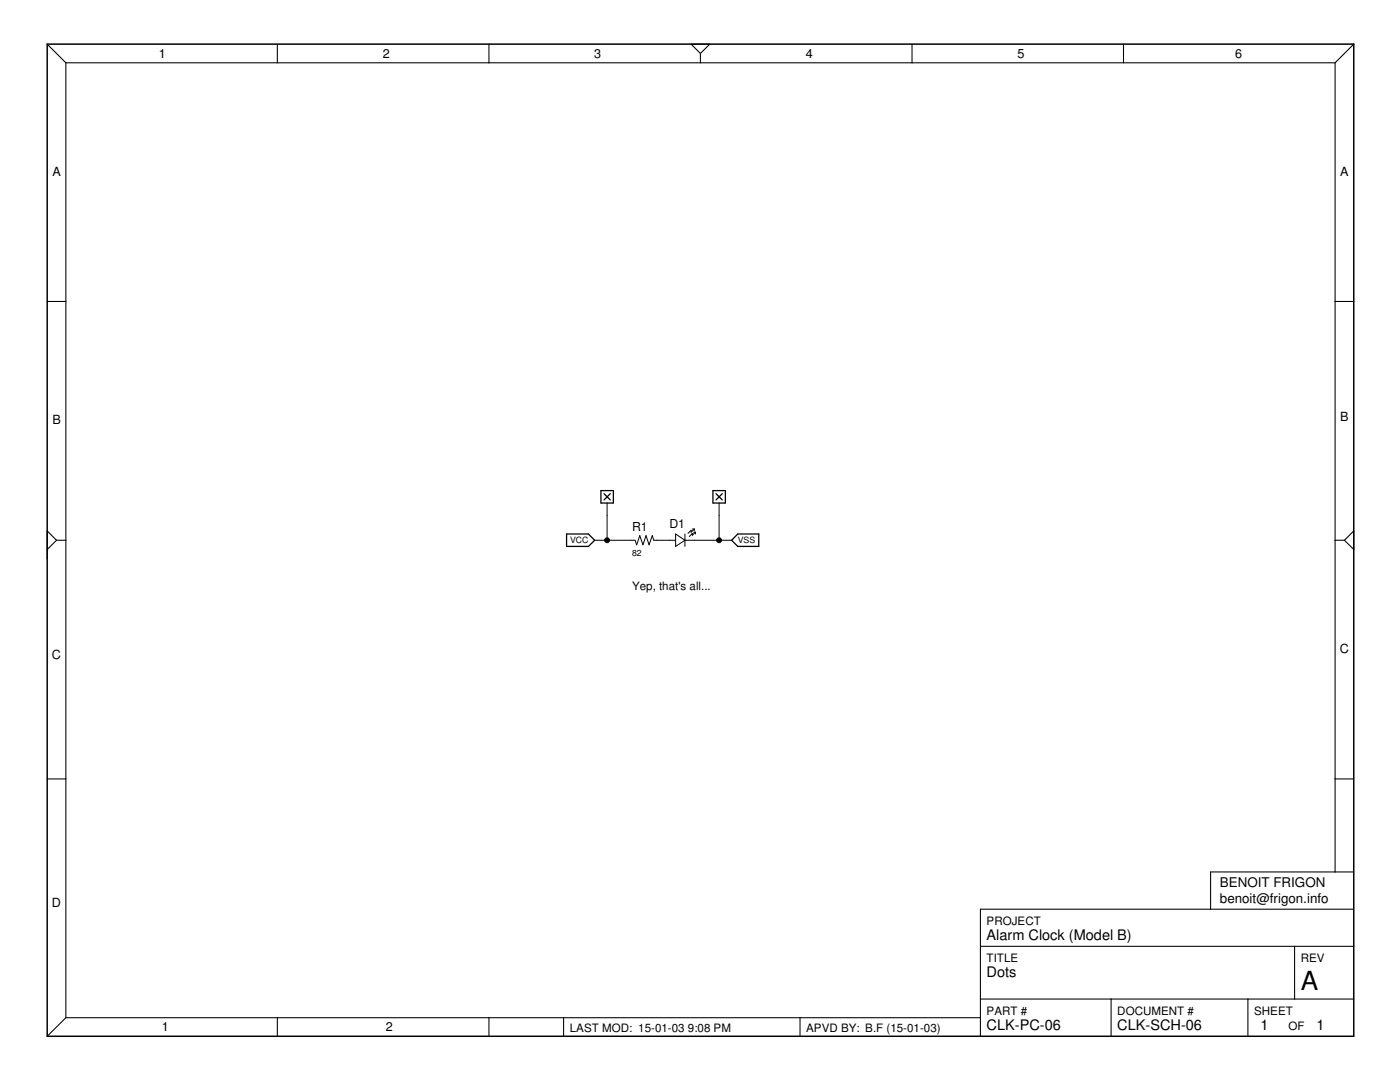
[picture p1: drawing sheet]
<svg xmlns="http://www.w3.org/2000/svg" width="279mm" height="216mm" viewBox="0 0 279 216" stroke-linecap="round" stroke-linejoin="round" font-family="sans-serif">
<path d="M119.9 97.9h2.5v2.5h-2.5zM120.5 98.5l1.3 1.3M121.8 98.5l-1.3 1.3M142.3 97.9h2.5v2.5h-2.5zM142.9 98.5l1.2 1.3M144.1 98.5l-1.2 1.3M113.1 106.6h4.3l1.3 1.2-1.3 1.2h-4.3zM147.2 106.6h4.2v2.4h-4.2l-1.2-1.2z" fill="none" stroke="#000" stroke-width=".25"/>
<g fill="none" stroke="#000" stroke-width=".21">
<path d="M9.4 8.8l3.7 3.7M13.1 12.5v190.6M13.1 12.5h253.3M55.4 8.8v3.7M97.6 8.8v3.7M137.9 8.8h3.7l-1.8 1.9zM139.8 10.7v1.8M182 8.8v3.7M224.2 8.8v3.7M266.4 12.5v161.5M270.2 8.8l-3.8 3.7M9.4 60.2h3.7"/>
<path d="M266.4 60.2h3.8M11.3 107.8l-1.9-1.9v5.6M11.3 107.8h1.8M11.3 107.8l-1.9 1.8M266.4 107.8h1.9M270.2 105.9v3.7l-1.9-1.8zM9.4 155.4h3.7M266.4 155.4h3.8M270.2 174h-28.6v7.4M195.7 199.3h74.5M195.7 188.8h74.5M221.7 199.3v7.5"/>
<path d="M249 199.3v7.5M258.4 188.8v10.5M270.2 181.4h-74.5v25.4M13.1 203.1h182.6M13.1 203.1l-3.7 3.7M55.4 203.1v3.7M97.6 203.1v3.7M112.5 203.1v3.7M159.7 203.1v3.7"/>
</g>
<path d="M9.4 8.8h260.8v198h-260.8z" fill="none" stroke="#000" stroke-width=".3"/>
<path d="M118.7 107.8h8l.4 .9 .6-1.8 .6 1.8 .6-1.8 .6 1.8 .7-1.8 .3 .9h4.3M121.2 100.4v7.4M134.8 106.6l1.9 1.2-1.9 1.2zM136.7 107.8h9.3M136.7 106.6v2.4M138.2 105.6h.4M138.4 106.2h.4M138.6 105.6l-.7 .6v-.4l-.6 .6M138.6 105.6v.3M138.8 106.2l-.6 .6v-.4l-.6 .7M138.8 106.2v.4M143.5 100.4v7.4" fill="none" stroke="#000" stroke-width=".2"/>
<g fill="#000" stroke="#000" stroke-width=".2">
<circle cx="121.2" cy="107.8" r=".49"/>
<circle cx="143.5" cy="107.8" r=".49"/>
</g>
<text font-size="5.2" x="259.6" y="197.5">A</text>
<g font-size="2.9">
<text x="196.9" y="187.6">Alarm Clock (Model B)</text>
<text x="196.9" y="195">Dots</text>
<text x="196.9" y="205.5">CLK-PC-06</text>
<text x="223" y="205.5">CLK-SCH-06</text>
<text x="251.5" y="205.5">1</text>
<text x="262.7" y="205.5">1</text>
</g>
<g font-size="2.7">
<text x="243.5" y="177.1">BENOIT FRIGON</text>
<text x="243.5" y="180.2">benoit@frigon.info</text>
</g>
<g font-size="2.5">
<text x="31.7" y="11.6">1</text>
<text x="76.4" y="11.6">2</text>
<text x="118.6" y="11.6">3</text>
<text x="160.8" y="11.6">4</text>
<text x="203" y="11.6">5</text>
<text x="246.5" y="11.6">6</text>
<text x="10.5" y="35.1">A</text>
<text x="267.5" y="35.1">A</text>
<text x="267.5" y="83.9">B</text>
<text x="10.5" y="84.6">B</text>
<text x="126.1" y="105.9">R1</text>
<text x="133.6" y="105.3">D1</text>
<text x="10.4" y="131.6">C</text>
<text x="267.4" y="130.3">C</text>
<text x="10.4" y="181.1">D</text>
<text x="32.3" y="205.8">1</text>
<text x="77" y="205.8">2</text>
</g>
<g font-size="2.3">
<text x="126.1" y="117.7">Yep, that's all...</text>
<text x="196.9" y="184.5">PROJECT</text>
<text x="196.9" y="191.9">TITLE</text>
<text x="259.6" y="191.9">REV</text>
<text x="196.9" y="202.4">PART #</text>
<text x="223" y="202.4">DOCUMENT #</text>
<text x="250.3" y="202.4">SHEET</text>
<text x="113.7" y="205.8">LAST MOD: 15-01-03</text>
<text x="137.3" y="205.8">9:08 PM</text>
<text x="160.9" y="205.8">APVD BY: B.F (15-01-03)</text>
<text x="257.1" y="205.5">OF</text>
</g>
<g font-size="1.7">
<text x="113.8" y="108.4">VCC</text>
<text x="126.1" y="110.9">82</text>
<text x="147.2" y="108.4">VSS</text>
</g>
</svg>
